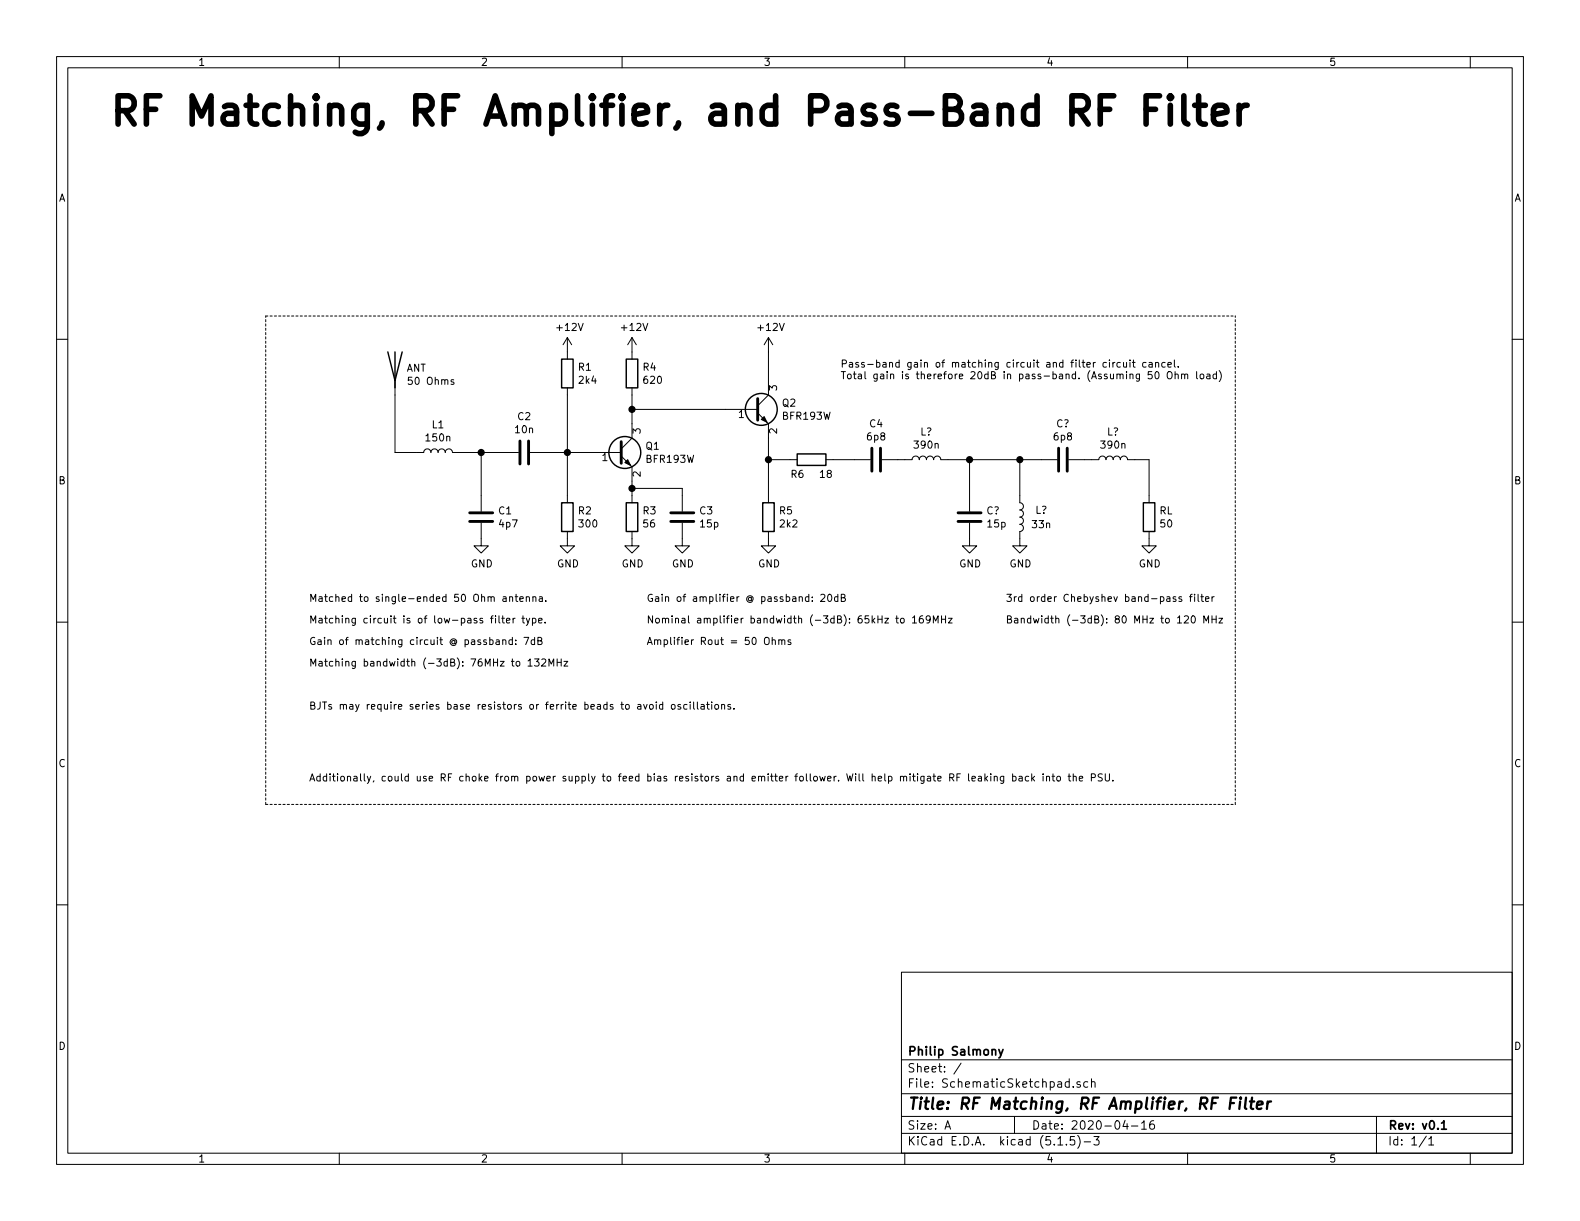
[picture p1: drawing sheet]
EESchema Schematic File Version 4
EELAYER 30 0
EELAYER END
$Descr A 11000 8500
encoding utf-8
Sheet 1 1
Title "RF Matching, RF Amplifier, RF Filter"
Date "2020-04-16"
Rev "v0.1"
Comp "Philip Salmony"
Comment1 ""
Comment2 ""
Comment3 ""
Comment4 ""
$EndDescr
$Comp
L Device:Antenna ANT
U 1 1
P 2750 2550
F 0 "ANT" H 2830 2539 50  0000 L CNN
F 1 "50 Ohms" H 2830 2448 50  0000 L CNN
F 2 "" H 2750 2550 50  0001 C CNN
F 3 "~" H 2750 2550 50  0001 C CNN
	1    2750 2550
	1    0    0    -1  
$EndComp
$Comp
L Device:L L1
U 1 1
P 3050 3150
F 0 "L1" V 3240 3150 50  0000 C CNN
F 1 "150n" V 3149 3150 50  0000 C CNN
F 2 "" H 3050 3150 50  0001 C CNN
F 3 "~" H 3050 3150 50  0001 C CNN
	1    3050 3150
	0    -1   -1   0   
$EndComp
$Comp
L Device:C C1
U 1 1
P 3350 3600
F 0 "C1" H 3465 3646 50  0000 L CNN
F 1 "4p7" H 3465 3555 50  0000 L CNN
F 2 "" H 3388 3450 50  0001 C CNN
F 3 "~" H 3350 3600 50  0001 C CNN
	1    3350 3600
	1    0    0    -1  
$EndComp
$Comp
L Device:R R2
U 1 1
P 3950 3600
F 0 "R2" H 4020 3646 50  0000 L CNN
F 1 "300" H 4020 3555 50  0000 L CNN
F 2 "" V 3880 3600 50  0001 C CNN
F 3 "~" H 3950 3600 50  0001 C CNN
	1    3950 3600
	1    0    0    -1  
$EndComp
$Comp
L Device:C C2
U 1 1
P 3650 3150
F 0 "C2" V 3398 3150 50  0000 C CNN
F 1 "10n" V 3489 3150 50  0000 C CNN
F 2 "" H 3688 3000 50  0001 C CNN
F 3 "~" H 3650 3150 50  0001 C CNN
	1    3650 3150
	0    1    1    0   
$EndComp
$Comp
L Device:R R3
U 1 1
P 4400 3600
F 0 "R3" H 4470 3646 50  0000 L CNN
F 1 "56" H 4470 3555 50  0000 L CNN
F 2 "" V 4330 3600 50  0001 C CNN
F 3 "~" H 4400 3600 50  0001 C CNN
	1    4400 3600
	1    0    0    -1  
$EndComp
Wire Wire Line
	3200 3150 3350 3150
Wire Wire Line
	3350 3150 3500 3150
Connection ~ 3350 3150
Wire Wire Line
	2900 3150 2750 3150
Wire Wire Line
	3950 3150 3800 3150
Wire Wire Line
	4100 3150 3950 3150
Connection ~ 3950 3150
Wire Wire Line
	4400 3450 4400 3400
Wire Wire Line
	3350 3150 3350 3450
Wire Wire Line
	3950 3150 3950 3450
$Comp
L Device:C C3
U 1 1
P 4750 3600
F 0 "C3" H 4865 3646 50  0000 L CNN
F 1 "15p" H 4865 3555 50  0000 L CNN
F 2 "" H 4788 3450 50  0001 C CNN
F 3 "~" H 4750 3600 50  0001 C CNN
	1    4750 3600
	1    0    0    -1  
$EndComp
Wire Wire Line
	4750 3450 4750 3400
Connection ~ 4400 3400
Wire Wire Line
	4400 3400 4400 3350
$Comp
L Device:R R1
U 1 1
P 3950 2600
F 0 "R1" H 4020 2646 50  0000 L CNN
F 1 "2k4" H 4020 2555 50  0000 L CNN
F 2 "" V 3880 2600 50  0001 C CNN
F 3 "~" H 3950 2600 50  0001 C CNN
	1    3950 2600
	1    0    0    -1  
$EndComp
$Comp
L Device:R R4
U 1 1
P 4400 2600
F 0 "R4" H 4470 2646 50  0000 L CNN
F 1 "620" H 4470 2555 50  0000 L CNN
F 2 "" V 4330 2600 50  0001 C CNN
F 3 "~" H 4400 2600 50  0001 C CNN
	1    4400 2600
	1    0    0    -1  
$EndComp
Wire Wire Line
	3950 2750 3950 3150
Wire Wire Line
	4400 2750 4400 2850
Wire Wire Line
	2750 2750 2750 3150
Wire Wire Line
	4400 3400 4750 3400
Wire Wire Line
	4400 2850 5050 2850
Connection ~ 4400 2850
Wire Wire Line
	4400 2850 4400 2950
$Comp
L Device:R R5
U 1 1
P 5350 3600
F 0 "R5" H 5420 3646 50  0000 L CNN
F 1 "2k2" H 5420 3555 50  0000 L CNN
F 2 "" V 5280 3600 50  0001 C CNN
F 3 "~" H 5350 3600 50  0001 C CNN
	1    5350 3600
	1    0    0    -1  
$EndComp
$Comp
L power:+12V #PWR?
U 1 1
P 4400 2450
F 0 "#PWR?" H 4400 2300 50  0001 C CNN
F 1 "+12V" H 4415 2623 50  0000 C CNN
F 2 "" H 4400 2450 50  0001 C CNN
F 3 "" H 4400 2450 50  0001 C CNN
	1    4400 2450
	1    0    0    -1  
$EndComp
$Comp
L power:+12V #PWR?
U 1 1
P 3950 2450
F 0 "#PWR?" H 3950 2300 50  0001 C CNN
F 1 "+12V" H 3965 2623 50  0000 C CNN
F 2 "" H 3950 2450 50  0001 C CNN
F 3 "" H 3950 2450 50  0001 C CNN
	1    3950 2450
	1    0    0    -1  
$EndComp
$Comp
L power:+12V #PWR?
U 1 1
P 5350 2450
F 0 "#PWR?" H 5350 2300 50  0001 C CNN
F 1 "+12V" H 5365 2623 50  0000 C CNN
F 2 "" H 5350 2450 50  0001 C CNN
F 3 "" H 5350 2450 50  0001 C CNN
	1    5350 2450
	1    0    0    -1  
$EndComp
Wire Wire Line
	5350 2450 5350 2650
$Comp
L power:GND #PWR?
U 1 1
P 3350 3750
F 0 "#PWR?" H 3350 3500 50  0001 C CNN
F 1 "GND" H 3355 3577 50  0000 C CNN
F 2 "" H 3350 3750 50  0001 C CNN
F 3 "" H 3350 3750 50  0001 C CNN
	1    3350 3750
	1    0    0    -1  
$EndComp
$Comp
L power:GND #PWR?
U 1 1
P 3950 3750
F 0 "#PWR?" H 3950 3500 50  0001 C CNN
F 1 "GND" H 3955 3577 50  0000 C CNN
F 2 "" H 3950 3750 50  0001 C CNN
F 3 "" H 3950 3750 50  0001 C CNN
	1    3950 3750
	1    0    0    -1  
$EndComp
$Comp
L power:GND #PWR?
U 1 1
P 4400 3750
F 0 "#PWR?" H 4400 3500 50  0001 C CNN
F 1 "GND" H 4405 3577 50  0000 C CNN
F 2 "" H 4400 3750 50  0001 C CNN
F 3 "" H 4400 3750 50  0001 C CNN
	1    4400 3750
	1    0    0    -1  
$EndComp
$Comp
L power:GND #PWR?
U 1 1
P 4750 3750
F 0 "#PWR?" H 4750 3500 50  0001 C CNN
F 1 "GND" H 4755 3577 50  0000 C CNN
F 2 "" H 4750 3750 50  0001 C CNN
F 3 "" H 4750 3750 50  0001 C CNN
	1    4750 3750
	1    0    0    -1  
$EndComp
$Comp
L power:GND #PWR?
U 1 1
P 5350 3750
F 0 "#PWR?" H 5350 3500 50  0001 C CNN
F 1 "GND" H 5355 3577 50  0000 C CNN
F 2 "" H 5350 3750 50  0001 C CNN
F 3 "" H 5350 3750 50  0001 C CNN
	1    5350 3750
	1    0    0    -1  
$EndComp
$Comp
L Device:C C4
U 1 1
P 6100 3200
F 0 "C4" V 5848 3200 50  0000 C CNN
F 1 "6p8" V 5939 3200 50  0000 C CNN
F 2 "" H 6138 3050 50  0001 C CNN
F 3 "~" H 6100 3200 50  0001 C CNN
	1    6100 3200
	0    1    1    0   
$EndComp
$Comp
L Device:R RL
U 1 1
P 8000 3600
F 0 "RL" H 8070 3646 50  0000 L CNN
F 1 "50" H 8070 3555 50  0000 L CNN
F 2 "" V 7930 3600 50  0001 C CNN
F 3 "~" H 8000 3600 50  0001 C CNN
	1    8000 3600
	1    0    0    -1  
$EndComp
$Comp
L power:GND #PWR?
U 1 1
P 8000 3750
F 0 "#PWR?" H 8000 3500 50  0001 C CNN
F 1 "GND" H 8005 3577 50  0000 C CNN
F 2 "" H 8000 3750 50  0001 C CNN
F 3 "" H 8000 3750 50  0001 C CNN
	1    8000 3750
	1    0    0    -1  
$EndComp
Text Notes 4500 4350 0    50   ~ 0
Nominal amplifier bandwidth (-3dB): 65kHz to 169MHz
Text Notes 4500 4200 0    50   ~ 0
Gain of amplifier @ passband: 20dB
Text Notes 2150 4500 0    50   ~ 0
Gain of matching circuit @ passband: 7dB
Text Notes 2150 4650 0    50   ~ 0
Matching bandwidth (-3dB): 76MHz to 132MHz
Text Notes 2150 4200 0    50   ~ 0
Matched to single-ended 50 Ohm antenna.
Text Notes 2150 4950 0    50   ~ 0
BJTs may require series base resistors or ferrite beads to avoid oscillations.
Text Notes 4500 4500 0    50   ~ 0
Amplifier Rout = 50 Ohms
Text Notes 2150 4350 0    50   ~ 0
Matching circuit is of low-pass filter type.
$Comp
L Device:Q_NPN_BEC Q1
U 1 1
P 4300 3150
F 0 "Q1" H 4491 3196 50  0000 L CNN
F 1 "BFR193W" H 4491 3105 50  0000 L CNN
F 2 "" H 4500 3250 50  0001 C CNN
F 3 "~" H 4300 3150 50  0001 C CNN
	1    4300 3150
	1    0    0    -1  
$EndComp
$Comp
L Device:Q_NPN_BEC Q2
U 1 1
P 5250 2850
F 0 "Q2" H 5441 2896 50  0000 L CNN
F 1 "BFR193W" H 5441 2805 50  0000 L CNN
F 2 "" H 5450 2950 50  0001 C CNN
F 3 "~" H 5250 2850 50  0001 C CNN
	1    5250 2850
	1    0    0    -1  
$EndComp
Text Notes 2150 5450 0    50   ~ 0
Additionally, could use RF choke from power supply to feed bias resistors and emitter follower. Will help mitigate RF leaking back into the PSU.
Wire Notes Line
	1850 5600 1850 2200
Text Notes 750  900  0    197  ~ 39
RF Matching, RF Amplifier, and Pass-Band RF Filter
Wire Wire Line
	5350 3050 5350 3200
$Comp
L Device:R R6
U 1 1
P 5650 3200
F 0 "R6" V 5750 3050 50  0000 L CNN
F 1 "18" V 5750 3250 50  0000 L CNN
F 2 "" V 5580 3200 50  0001 C CNN
F 3 "~" H 5650 3200 50  0001 C CNN
	1    5650 3200
	0    1    1    0   
$EndComp
Wire Wire Line
	5500 3200 5350 3200
Connection ~ 5350 3200
Wire Wire Line
	5350 3200 5350 3450
Wire Wire Line
	5950 3200 5800 3200
$Comp
L Device:L L?
U 1 1
P 6450 3200
F 0 "L?" V 6640 3200 50  0000 C CNN
F 1 "390n" V 6549 3200 50  0000 C CNN
F 2 "" H 6450 3200 50  0001 C CNN
F 3 "~" H 6450 3200 50  0001 C CNN
	1    6450 3200
	0    -1   -1   0   
$EndComp
$Comp
L Device:C C?
U 1 1
P 6750 3600
F 0 "C?" H 6865 3646 50  0000 L CNN
F 1 "15p" H 6865 3555 50  0000 L CNN
F 2 "" H 6788 3450 50  0001 C CNN
F 3 "~" H 6750 3600 50  0001 C CNN
	1    6750 3600
	1    0    0    -1  
$EndComp
Wire Wire Line
	6750 3450 6750 3200
$Comp
L Device:L L?
U 1 1
P 7100 3600
F 0 "L?" H 7250 3650 50  0000 C CNN
F 1 "33n" H 7250 3550 50  0000 C CNN
F 2 "" H 7100 3600 50  0001 C CNN
F 3 "~" H 7100 3600 50  0001 C CNN
	1    7100 3600
	1    0    0    -1  
$EndComp
Wire Wire Line
	7100 3450 7100 3200
Wire Wire Line
	7100 3200 6750 3200
Connection ~ 6750 3200
$Comp
L power:GND #PWR?
U 1 1
P 6750 3750
F 0 "#PWR?" H 6750 3500 50  0001 C CNN
F 1 "GND" H 6755 3577 50  0000 C CNN
F 2 "" H 6750 3750 50  0001 C CNN
F 3 "" H 6750 3750 50  0001 C CNN
	1    6750 3750
	1    0    0    -1  
$EndComp
$Comp
L power:GND #PWR?
U 1 1
P 7100 3750
F 0 "#PWR?" H 7100 3500 50  0001 C CNN
F 1 "GND" H 7105 3577 50  0000 C CNN
F 2 "" H 7100 3750 50  0001 C CNN
F 3 "" H 7100 3750 50  0001 C CNN
	1    7100 3750
	1    0    0    -1  
$EndComp
$Comp
L Device:C C?
U 1 1
P 7400 3200
F 0 "C?" V 7148 3200 50  0000 C CNN
F 1 "6p8" V 7239 3200 50  0000 C CNN
F 2 "" H 7438 3050 50  0001 C CNN
F 3 "~" H 7400 3200 50  0001 C CNN
	1    7400 3200
	0    1    1    0   
$EndComp
Wire Wire Line
	7250 3200 7100 3200
Connection ~ 7100 3200
Wire Wire Line
	6300 3200 6250 3200
Wire Wire Line
	6600 3200 6750 3200
Text Notes 5850 2650 0    50   ~ 0
Pass-band gain of matching circuit and filter circuit cancel.\nTotal gain is therefore 20dB in pass-band. (Assuming 50 Ohm load)
$Comp
L Device:L L?
U 1 1
P 7750 3200
F 0 "L?" V 7940 3200 50  0000 C CNN
F 1 "390n" V 7849 3200 50  0000 C CNN
F 2 "" H 7750 3200 50  0001 C CNN
F 3 "~" H 7750 3200 50  0001 C CNN
	1    7750 3200
	0    -1   -1   0   
$EndComp
Wire Wire Line
	7600 3200 7550 3200
Wire Wire Line
	8000 3450 8000 3200
Wire Wire Line
	8000 3200 7900 3200
Wire Notes Line
	8600 5600 8600 2200
Wire Notes Line
	1850 2200 8600 2200
Wire Notes Line
	1850 5600 8600 5600
Text Notes 7000 4200 0    50   ~ 0
3rd order Chebyshev band-pass filter
Text Notes 7000 4350 0    50   ~ 0
Bandwidth (-3dB): 80 MHz to 120 MHz
$EndSCHEMATC
